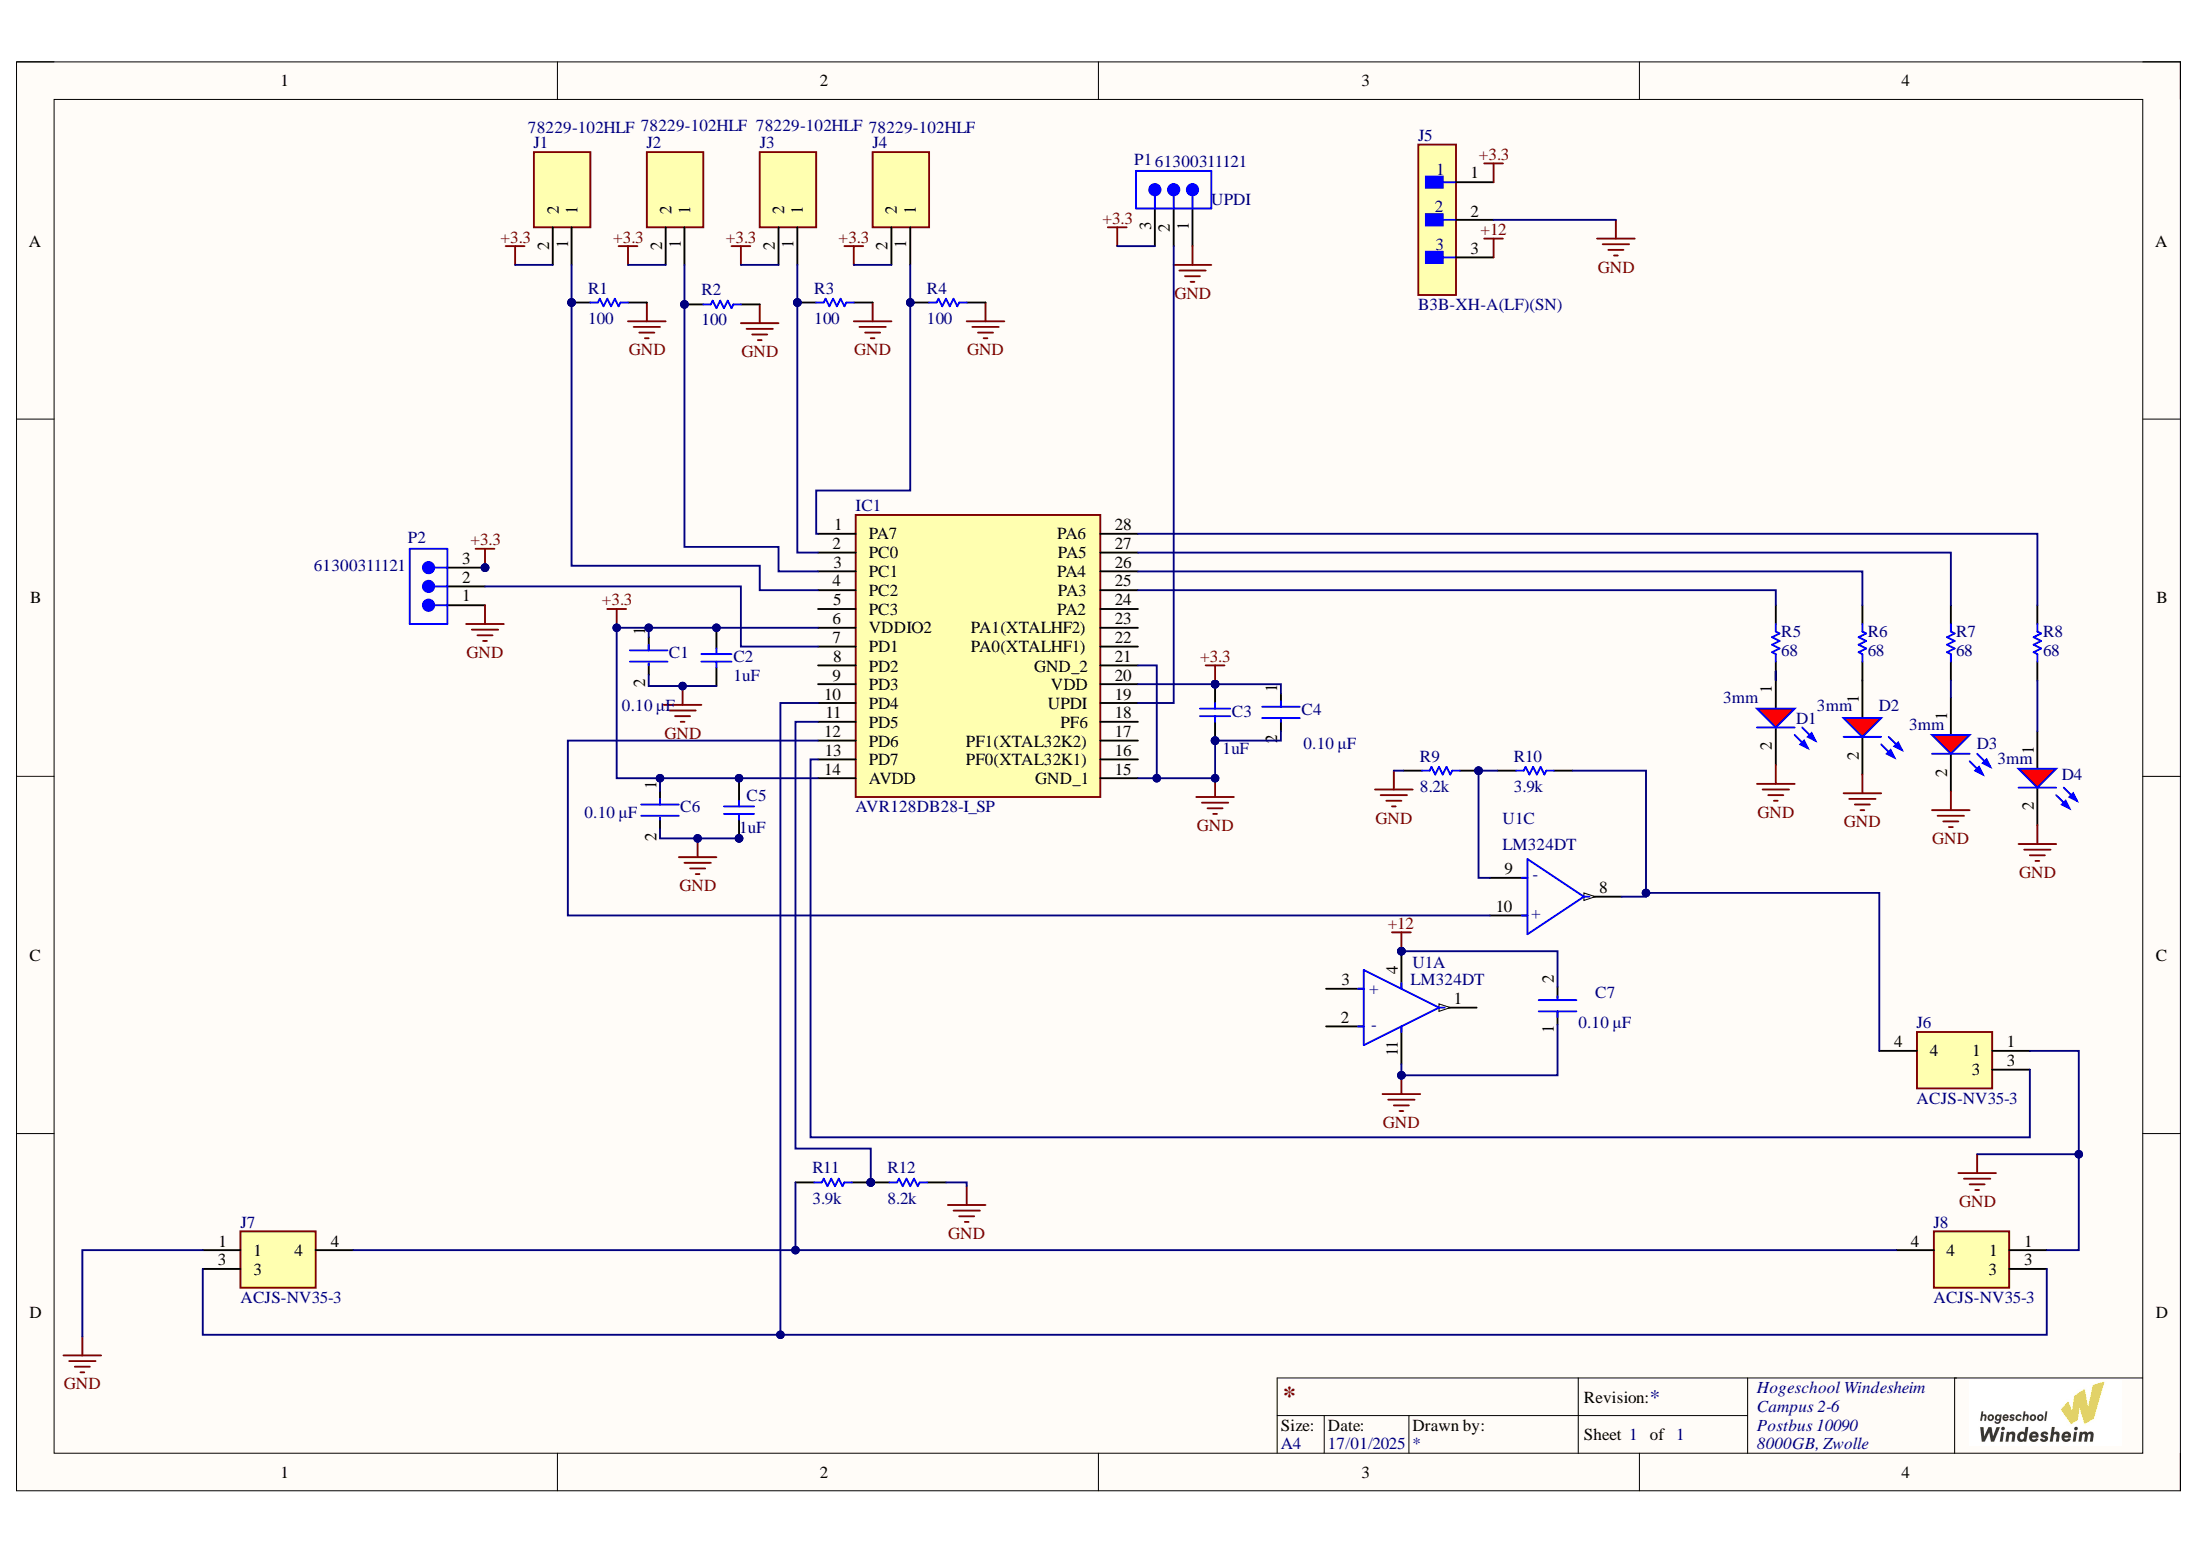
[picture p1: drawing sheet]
# Altium project sequencer.PrjPcb
1 sheet, 35 parts. Net scope: global (net labels, ports and power ports of the same name join across sheets).
Board file: sequencer pvb v2.PcbDoc

## Sheet sequencer final version.SchDoc
size A4; SheetNumber: 1; SheetTotal: 1

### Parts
C1  Capacitance: 0.10 μF  [FP-C1206C-EB-MFG]  (hidden comment: C1206C104K2RACTU)
C2  Capacitance: 1uF  [CAPC3216X110X50LL20T25]  (hidden comment: C1206C105K5RACTU)
C3  Capacitance: 1uF  [CAPC3216X110X50LL20T25]  (hidden comment: C1206C105K5RACTU)
C4  value 0.10 μF  [FP-C1206C-EB-MFG]  (hidden comment: C1206C104K2RACTU)
C5  Capacitance: 1uF  [CAPC3216X110X50LL20T25]  (hidden comment: C1206C105K5RACTU)
C6  value 0.10 μF  [FP-C1206C-EB-MFG]  (hidden comment: C1206C104K2RACTU)
C7  value 0.10 μF  [FP-C1206C-EB-MFG]  (hidden comment: C1206C104K2RACTU)
D1  Lens Size: 3mm  [WL-TMRC_D3.95H5.3]  (hidden comment: 151031SS04000)
D2  Lens Size: 3mm  [WL-TMRC_D3.95H5.3]  (hidden comment: 151031SS04000)
D3  Lens Size: 3mm  [WL-TMRC_D3.95H5.3]  (hidden comment: 151031SS04000)
D4  Lens Size: 3mm  [WL-TMRC_D3.95H5.3]  (hidden comment: 151031SS04000)
IC1  AVR128DB28-I_SP  [DIP794W56P254L3486H508Q28N]
J1  78229-102HLF  [HDRV2W67P0X254_1X2_508X241X1082P]
J2  78229-102HLF  [HDRV2W67P0X254_1X2_508X241X1082P]
J3  78229-102HLF  [HDRV2W67P0X254_1X2_508X241X1082P]
J4  78229-102HLF  [HDRV2W67P0X254_1X2_508X241X1082P]
J5  B3B-XH-A(LF)(SN)  [FP-B3B-XH-A_LF_SN-MFG]
J6  ACJS-NV35-3  [ACJSNV353]
J7  ACJS-NV35-3  [ACJSNV353]
J8  ACJS-NV35-3  [ACJSNV353]
P1  61300311121  [61300311121]
P2  61300311121  [61300311121]
R1  100  [RESC3216X70X50NL05T20]
R2  100  [RESC3216X70X50NL05T20]
R3  100  [RESC3216X70X50NL05T20]
R4  100  [RESC3216X70X50NL05T20]
R5  68  [RESC3216X60X45LL10T20]
R6  68  [RESC3216X60X45LL10T20]
R7  68  [RESC3216X60X45LL10T20]
R8  68  [RESC3216X60X45LL10T20]
R9  8.2k  [RESC3216X60X45NL10T20]
R10  3.9k  [RESC3216X70X50ML20T25]
R11  3.9k  [RESC3216X70X50ML20T25]
R12  8.2k  [RESC3216X60X45NL10T20]
U1  LM324DT  [FP-SO-14-MFG]  (parts A,C of 4)

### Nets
+3.3: C1.1 C2.2 C3.2 C4.1 C5.2 C6.1 IC1.6(VDDIO2) IC1.14(AVDD) IC1.20(VDD) J1.2 J2.2 J3.2 J4.2 J5.1 P1.3 P2.3
+12: C7.2 J5.3 U1.4(VCC+)
GND: C1.2 C2.1 C3.1 C4.2 C5.1 C6.2 C7.1 D1.2(K) D2.2(K) D3.2(K) D4.2(K) IC1.15(GND_1) IC1.21(GND_2) J5.2 J6.1 J7.1 J8.1 P1.1 P2.1 R1.2 R2.2 R3.2 R4.2 R9.1 R12.2 U1.11(VCC-)
NetD1_1: D1.1(A) R5.1
NetD2_1: D2.1(A) R6.1
NetD3_1: D3.1(A) R7.1
NetD4_1: D4.1(A) R8.1
NetIC1_1: IC1.1(PA7) J4.1 R4.1
NetIC1_2: IC1.2(PC0) J3.1 R3.1
NetIC1_3: IC1.3(PC1) J2.1 R2.1
NetIC1_4: IC1.4(PC2) J1.1 R1.1
NetIC1_7: IC1.7(PD1) P2.2
NetIC1_10: IC1.10(PD4) J7.3 J8.3
NetIC1_11: IC1.11(PD5) R11.2 R12.1
NetIC1_12: IC1.12(PD6) U1.10(Non-Inverting_Input_3)
NetIC1_13: IC1.13(PD7) J6.3
NetIC1_19: IC1.19(UPDI) P1.2
NetIC1_25: IC1.25(PA3) R5.2
NetIC1_26: IC1.26(PA4) R6.2
NetIC1_27: IC1.27(PA5) R7.2
NetIC1_28: IC1.28(PA6) R8.2
NetJ6_4: J6.4 R10.2 U1.8(Output_3)
NetJ7_4: J7.4 J8.4 R11.1
NetR9_2: R9.2 R10.1 U1.9(Inverting_Input_3)

Not connected (* = marked no-connect by the designer): IC1 5(PC3) 8(PD2) 9(PD3) 16(PF0(XTAL32K1)) 17(PF1(XTAL32K2)) 18(PF6) 22(PA0(XTALHF1)) 23(PA1(XTALHF2)) 24(PA2); U1 1(Output_1) 2(Inverting_Input_1) 3(Non-Inverting_Input_1)

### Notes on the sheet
- (near P1) UPDI
